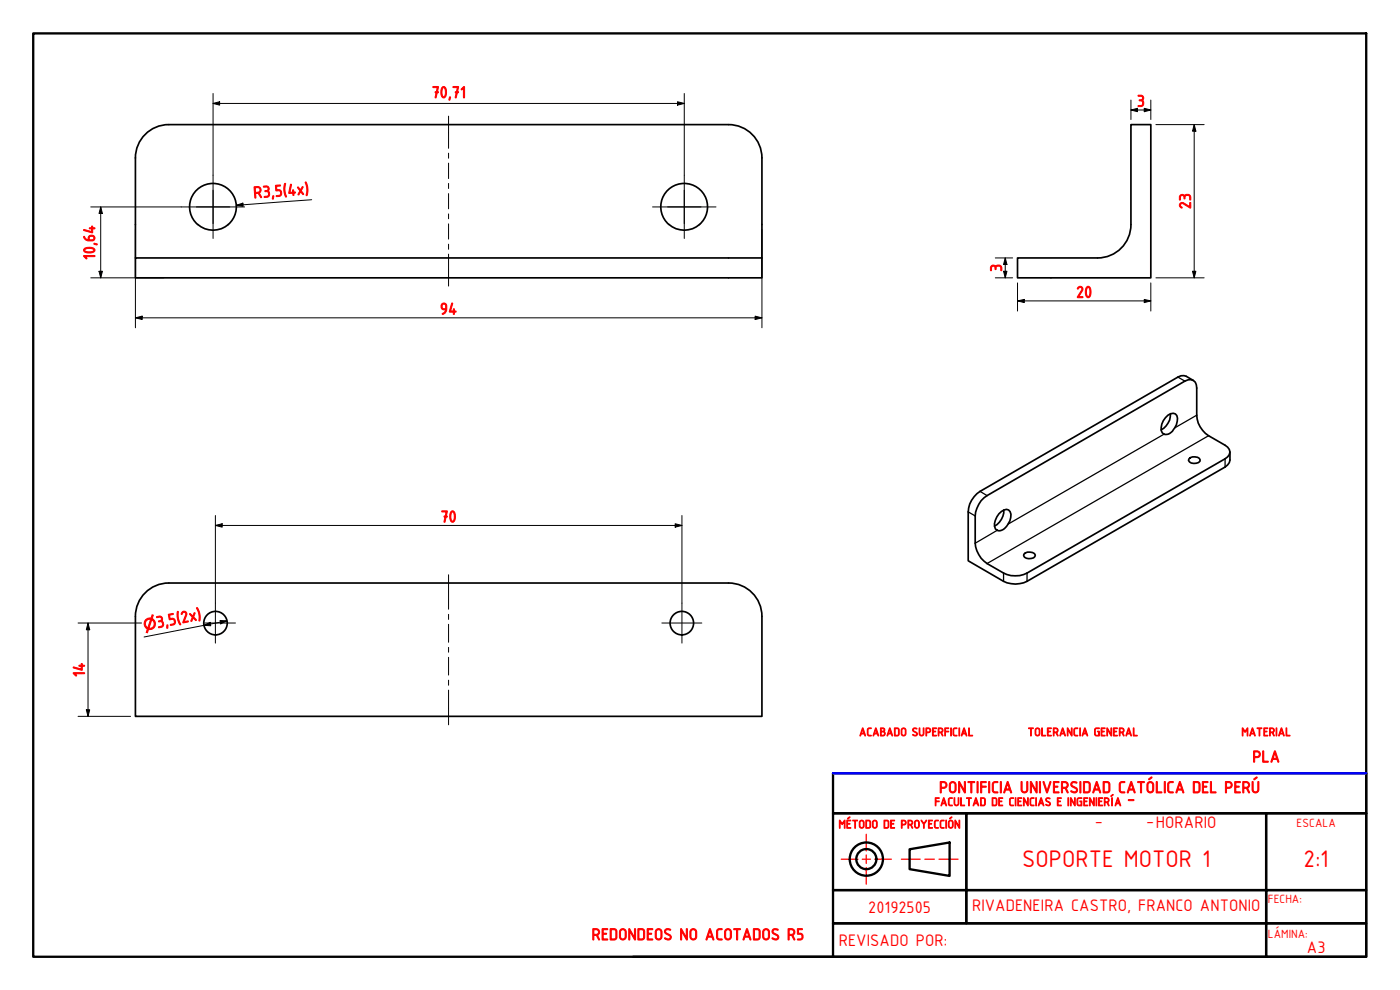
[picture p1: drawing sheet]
<svg xmlns="http://www.w3.org/2000/svg" width="420mm" height="297mm" viewBox="0 0 420 297" stroke-linecap="round" stroke-linejoin="round" font-family="sans-serif">
<!-- layer: Visible (ISO) -->
<g fill="none" stroke="#000" stroke-width=".51">
<path d="M339.4 37.4h6v46h-40v-6h24a10 10 0 0 0 10-10zM40.6 47.4a10 10 0 0 1 10.1-10h168a10 10 0 0 1 10 10M40.6 47.4v30M228.7 47.4v30h-188.1v6h188.1v-6M200.7 67.4a7 7 0 0 1 1.5-11.7 7 7 0 0 1 10.1 6 7 7 0 0 1-9.4 6.9l-2.1-1.2M358.1 114.2l-2.8-1.5-.9 .1-.9 .3-59.4 34.3a7.7 7.7 0 0 0-3.5 6.2v14.7l10.6 6.1a7.9 7.9 0 0 0 7 0l59.5-34.3 1.2-1.3 .2-3.2M350.5 124.6a1.66 1.66 0 0 1 2.2-.4 1.66 1.66 0 0 1 .6 2.2 4.1 4.1 0 0 1-3.7 4 1.63 1.63 0 0 1-1.1-2.1 5.4 5.4 0 0 1 2-3.7zM351.3 124.1a5.4 5.4 0 0 1-2.8 4.9M357.2 137.3a2.37 2.37 0 0 1 3 .7 1.47 1.47 0 0 1-1.9 1.1l-.8-.2-.8-.7zM294.4 150.2l1.8-1.5 59.4-34.4a2.19 2.19 0 0 1 2.5-.2 2.19 2.19 0 0 1 1.1 2.3v8.2a7.7 7.7 0 0 0 3.5 6.1l5 2.9a2.14 2.14 0 0 1 1.4 2 2.14 2.14 0 0 1-1.4 2.1l-59.5 34.2a7.9 7.9 0 0 1-7 0l-5-2.8a8.2 8.2 0 0 1-3.5-6.1v-8.2a8.6 8.6 0 0 1 1.7-4.6zM299.8 154.2a2.61 2.61 0 0 1 2.9-1.2 3.7 3.7 0 0 1-.5 4.8 2.29 2.29 0 0 1-3.4 .9 4 4 0 0 1 1-4.5zM301.2 153a5.3 5.3 0 0 1-2.8 4.8"/>
<path d="M43.2 178.3a10 10 0 0 1 7.5-3.4h168a10 10 0 0 1 10 10v30h-188.1v-30a10 10 0 0 1 2.6-6.6zM307.3 166.3a2.3 2.3 0 0 1 3.4 .2 1.5 1.5 0 0 1-2 1.1l-1.2-.4-.3-.5z"/>
<circle cx="63.9" cy="62.1" r="7"/>
<circle cx="64.7" cy="187" r="3.5"/>
<circle cx="204.6" cy="187" r="3.5"/>
</g>
<!-- layer: Visible Narrow (ISO) -->
<path d="M353.5 113.1l2.1 1.2M349.3 130.3l-46.8 27M359.2 124.6l-6.6 3.8M362.7 130.7l-66.5 38.4M367.7 137.7v2.4M290.6 153.6l2.1 1.2M294.1 147.4l2.1 1.3M299.3 159.1l-6.6 3.9M301.2 171.9v2.5M308.2 171.9v2.5" fill="none" stroke="#000" stroke-width=".38"/>
<!-- layer: Border (ISO) -->
<g fill="none" stroke="#000" stroke-width=".7">
<path d="M10 10h400v277.1h-400zM250 232h160v12h-160zM250 244h40v23.1h-40zM273 254.8l12-2v10l-12-2zM290 244h90v23.1h-90zM380 244h30v23.1h-30zM250 277h130v10.1h-130zM250 267.1h40v9.9h-40zM290 267.1h90v9.9h30v-9.9h-30v9.9h-90zM380 277h30v10.1h-30zM190 287.1h60"/>
<circle cx="260" cy="257.8" r="5"/>
<circle cx="260" cy="257.8" r="3"/>
</g>
<path d="M252.5 257.8h5M258.8 257.8h2.4M260 250.3v5M260 256.5v2.6M262.5 257.8h5M270.5 257.8h5.7M277.6 257.8h2.8M281.8 257.8h5.7M260 260.3v5" fill="none" stroke="#f00" stroke-width=".38"/>
<!-- layer: Dimension (ISO) -->
<g fill="none" stroke="#000" stroke-width=".3">
<path d="M63.9 31l2-.5v1zM63.9 31h141.5M63.9 28.1v24.5M203.3 30.5l2.1 .5-2.1 .5zM205.4 28.1v24.5M339.4 33l2-.5v1zM339.4 33h6M339.4 30v5.9M343.4 32.5l2 .5-2 .5zM345.4 30v5.9M346.9 37.4h14.5M358.4 37.4l.5 2h-1z"/>
<path d="M358.4 37.4v46M93.5 59.9l-22.6 1.7M27.2 62.1h27.2M30.2 62.1l.5 2h-1zM30.2 62.1v21.3M40.6 68.9v29.4M70.9 61.6l2-.7 .1 1zM228.7 68.9v29.4M298.7 77.4h5.2M301.7 77.4l.5 2h-1zM301.7 77.4v6M27.2 83.4h21.9"/>
<path d="M29.7 81.4h1l-.5 2zM40.6 95.4l2.1-.5v1zM40.6 95.4h188.1M226.6 94.9l2.1 .5-2.1 .5zM298.7 83.4h5.2M301.2 81.4h1l-.5 2zM305.4 90.3l2-.5v1zM305.4 90.3h40M305.4 84.9v8.4M343.4 89.8l2 .5-2 .5zM345.4 84.9v8.4M346.9 83.4h14.5"/>
<path d="M357.9 81.4h1l-.5 2zM64.6 157.7l2.1-.6v1.1zM64.6 157.7h140.1M64.6 154.7v26.3M202.6 157.1l2.1 .6-2.1 .5zM204.7 154.7v26.3M23.4 186.9h19.1M26.4 186.9l.5 2.1h-1zM26.4 186.9v28M61.2 187.6l1.9-.9 .1 1.1zM66 186.2l2.1 .1-1.9 .9zM68.1 186.3l-24.9 4.8"/>
<path d="M23.4 214.9h15.8M25.9 213h1l-.5 1.9z"/>
</g>
<g fill="#000">
<path d="M63.9 31l2-.5v1z" fill-rule="evenodd"/>
<path d="M203.3 30.5l2.1 .5-2.1 .5z" fill-rule="evenodd"/>
<path d="M339.4 33l2-.5v1z" fill-rule="evenodd"/>
<path d="M343.4 32.5l2 .5-2 .5z" fill-rule="evenodd"/>
<path d="M358.4 37.4l.5 2h-1z" fill-rule="evenodd"/>
<path d="M30.2 62.1l.5 2h-1z" fill-rule="evenodd"/>
<path d="M70.9 61.6l2-.7 .1 1z" fill-rule="evenodd"/>
<path d="M301.7 77.4l.5 2h-1z" fill-rule="evenodd"/>
<path d="M29.7 81.4h1l-.5 2z" fill-rule="evenodd"/>
<path d="M40.6 95.4l2.1-.5v1z" fill-rule="evenodd"/>
<path d="M226.6 94.9l2.1 .5-2.1 .5z" fill-rule="evenodd"/>
<path d="M301.2 81.4h1l-.5 2z" fill-rule="evenodd"/>
<path d="M305.4 90.3l2-.5v1z" fill-rule="evenodd"/>
<path d="M343.4 89.8l2 .5-2 .5z" fill-rule="evenodd"/>
<path d="M357.9 81.4h1l-.5 2z" fill-rule="evenodd"/>
<path d="M64.6 157.7l2.1-.6v1.1z" fill-rule="evenodd"/>
<path d="M202.6 157.1l2.1 .6-2.1 .5z" fill-rule="evenodd"/>
<path d="M26.4 186.9l.5 2.1h-1z" fill-rule="evenodd"/>
<path d="M61.2 187.6l1.9-.9 .1 1.1z" fill-rule="evenodd"/>
<path d="M66 186.2l2.1 .1-1.9 .9z" fill-rule="evenodd"/>
<path d="M25.9 213h1l-.5 1.9z" fill-rule="evenodd"/>
</g>
<!-- layer: Center Mark (ISO) -->
<path d="M63.9 52.6v14.5M63.9 57.1v14.5M205.4 57.1v14.5M205.4 52.6v14.5M54.4 62.1h19M58.9 62.1h10.1M195.8 62.1h19.1M200.3 62.1h10.1M61.4 186.9h3.2v6.1M64.6 181v5.9h6.1M198.6 186.9h12M204.7 181v12" fill="none" stroke="#000" stroke-width=".3"/>
<!-- layer: Centerline (ISO) -->
<g fill="none" stroke="#000" stroke-width=".3">
<path d="M134.6 34.8v9.7M134.6 46v1.5M134.6 48.9v4.7M134.6 55v1.6M134.6 58.1v4.6M134.6 64.2v1.4M134.6 67.2v4.5M134.6 73.3v1.5M134.6 76.2v9.6M134.6 172.5v10.3M134.6 184.3v1.6M134.6 187.3v5.4"/>
<path d="M134.6 194.2v1.5M134.6 197.2v5.4M134.6 204.1v1.5M134.6 207.1v10.4"/>
</g>
<!-- layer: Border (ISO) -->
<path d="M250 232h160" fill="none" stroke="#00f" stroke-width=".7"/>
<g font-size="7.7" fill="#f00">
<text x="306.8" y="260.3">SOPORTE MOTOR 1</text>
<text x="391.2" y="260.3">2:1</text>
</g>
<g font-size="5.4" fill="#f00">
<text x="328.5" y="247.8">-</text>
<text x="344" y="247.8">-HORARIO</text>
<text x="260.5" y="273.8">20192505</text>
<text x="291.7" y="273.4">RIVADENEIRA CASTRO, FRANCO ANTONIO</text>
<text x="251.7" y="283.8">REVISADO POR:</text>
<text x="392.2" y="286.1">A3</text>
</g>
<g font-size="5.3" fill="#f00">
<text x="129.5" y="29.4">70,71</text>
<text x="341.2" y="32">3</text>
<text x="76.1" y="59.5" transform="rotate(-4 76.1 59.5)">R3,5(4x)</text>
<text x="357.4" y="62.8" transform="rotate(-90 357.4 62.8)">23</text>
<text x="28.5" y="78" transform="rotate(-90 28.5 78)">10,64</text>
<text x="300.7" y="81.6" transform="rotate(-90 300.7 81.6)">3</text>
<text x="323" y="89.3">20</text>
<text x="132" y="94.3">94</text>
<text x="132.2" y="156.7">70</text>
<text x="47.2" y="188.5" transform="rotate(-11 47.2 188.5)">3,5(2x)</text>
<text x="25.4" y="203.2" transform="rotate(-90 25.4 203.2)">14</text>
<text x="375.9" y="228.7">PLA</text>
<text x="281.8" y="237.9">PONTIFICIA UNIVERSIDAD CATÓLICA DEL PERÚ</text>
<text x="338.3" y="241.1">-</text>
<text x="177.5" y="282.1">REDONDEOS NO ACOTADOS R5</text>
</g>
<text font-size="4.5" fill="#f00" x="43.4" y="189.2" transform="rotate(-11 43.4 189.2)">⌀</text>
<g font-size="3.9" fill="#f00">
<text x="389.1" y="248">ESCALA</text>
<text x="380.5" y="271.1">FECHA:</text>
<text x="380.5" y="281.5">LÁMINA:</text>
</g>
<g font-size="3.8" fill="#f00">
<text x="257.8" y="220.8">ACABADO SUPERFICIAL</text>
<text x="308.4" y="220.8">TOLERANCIA GENERAL</text>
<text x="372.6" y="220.8">MATERIAL</text>
<text x="280.4" y="241.8">FACULTAD DE CIENCIAS E INGENIERÍA</text>
<text x="251.7" y="248.5">MÉTODO DE PROYECCIÓN</text>
</g>
</svg>
